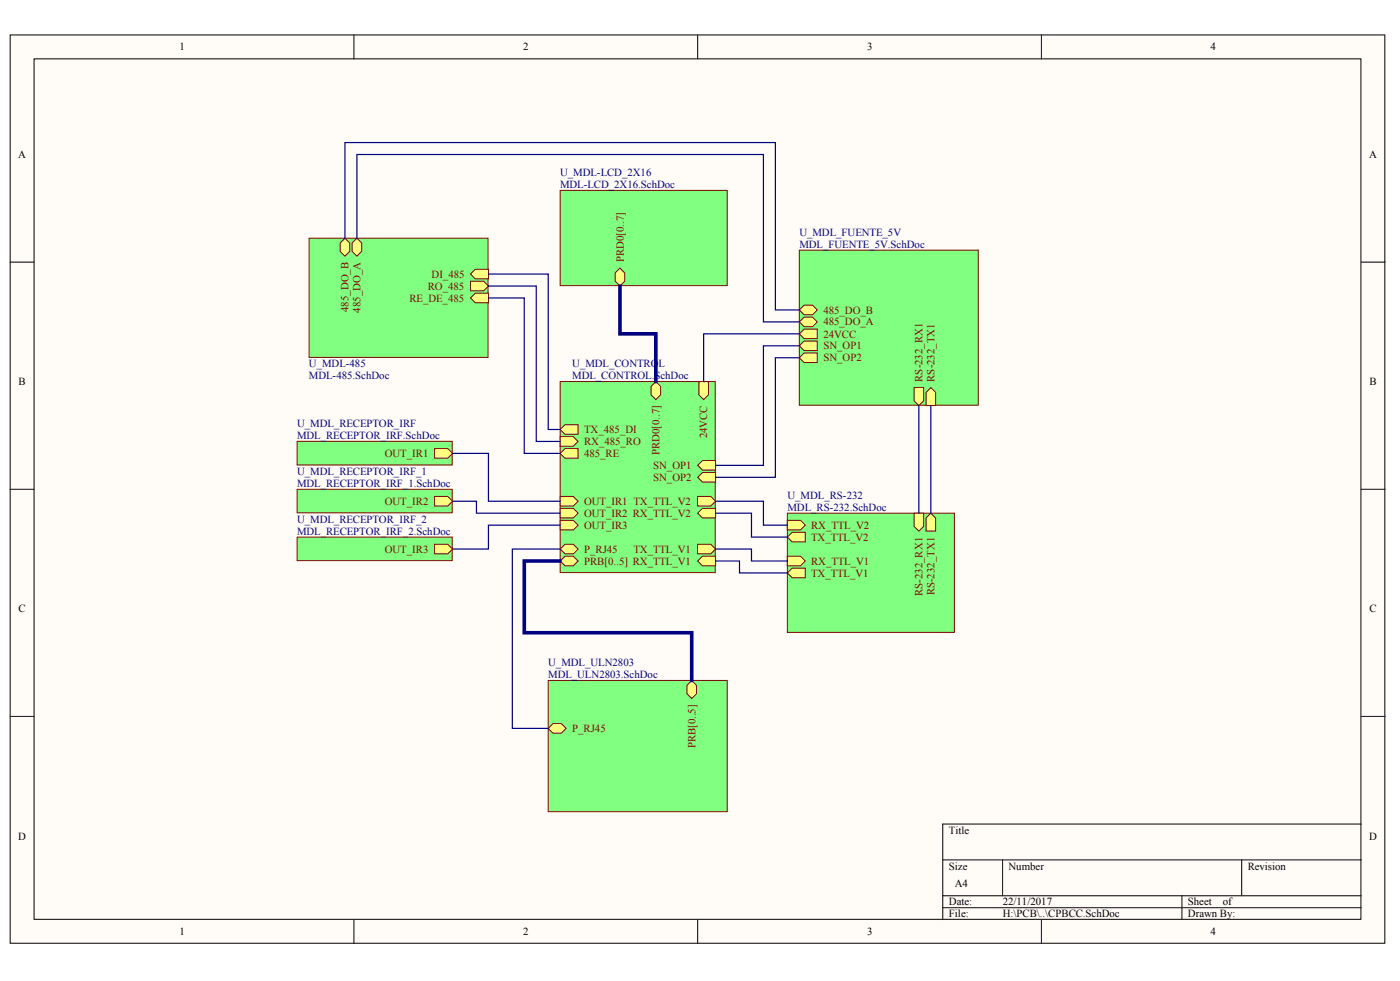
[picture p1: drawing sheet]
<svg xmlns="http://www.w3.org/2000/svg" width="291mm" height="204mm" viewBox="0 0 291 204" stroke-linecap="round" stroke-linejoin="round" font-family="sans-serif">
<g fill="#fffcf8" stroke="#000" stroke-width=".21">
<path d="M2.1 7.3h285.8v188.8h-285.8z"/>
<path d="M7.1 12.2h275.8v178.9h-275.8z"/>
</g>
<g fill="none" stroke="#000" stroke-width=".21">
<path d="M73.6 7.3v4.9M145 7.3v4.9M216.5 7.3v4.9M2.1 54.5h5M283 54.5h5M2.1 101.7h5M283 101.7h5M2.1 148.9h5M283 148.9h5M196 178.7h87M208.4 178.7v7.5M258.1 178.7v7.5"/>
<path d="M283 171.3h-87v19.9M73.6 191.2v4.9M145 191.2v4.9M196 186.2h87M196 188.7h87M216.5 191.2v4.9M245.7 186.2v5"/>
</g>
<path d="M116.5 79.3h32.2v39.7h-32.2z" fill="#80ff80" stroke="#800000" stroke-width=".21"/>
<g fill="#ffff80" stroke="#800000" stroke-width=".21">
<path d="M135.3 80.3l1-1 1 1v1.8l-1 1-1-1z" fill-rule="evenodd"/>
<path d="M145 103.2h2.8l1 1-1 1h-2.8z" fill-rule="evenodd"/>
<path d="M145 106.7l1-1h2.8v2h-2.8z" fill-rule="evenodd"/>
<path d="M116.5 89.3l.9-1h2.8v2h-2.8z" fill-rule="evenodd"/>
<path d="M116.5 90.8h2.7l1 1-1 1h-2.7z" fill-rule="evenodd"/>
<path d="M116.5 94.2l.9-1h2.8v2h-2.8z" fill-rule="evenodd"/>
<path d="M145 113.1h2.8l1 1-1 1h-2.8z" fill-rule="evenodd"/>
<path d="M145 116.6l1-1h2.8v2h-2.8z" fill-rule="evenodd"/>
<path d="M145 96.7l1-1h2.8v2h-2.8z" fill-rule="evenodd"/>
<path d="M145 99.2l1-1h2.8v2h-2.8z" fill-rule="evenodd"/>
<path d="M116.5 116.6l.9-1h1.8l1 1-1 1h-1.8z" fill-rule="evenodd"/>
<path d="M116.5 103.2h2.7l1 1-1 1h-2.7z" fill-rule="evenodd"/>
<path d="M116.5 105.7h2.7l1 1-1 1h-2.7z" fill-rule="evenodd"/>
<path d="M116.5 108.2h2.7l1 1-1 .9h-2.7z" fill-rule="evenodd"/>
<path d="M145.3 79.3h2v2.8l-1 1-1-1z" fill-rule="evenodd"/>
<path d="M116.5 114.1l.9-1h1.8l1 1-1 1h-1.8z" fill-rule="evenodd"/>
</g>
<path d="M64.3 49.5h37.2v24.8h-37.2z" fill="#80ff80" stroke="#800000" stroke-width=".21"/>
<g fill="#ffff80" stroke="#800000" stroke-width=".21">
<path d="M97.8 58.5h2.7l1 1-1 .9h-2.7z" fill-rule="evenodd"/>
<path d="M97.8 61.9l1-1h2.7v2h-2.7z" fill-rule="evenodd"/>
<path d="M97.8 57l1-1h2.7v2h-2.7z" fill-rule="evenodd"/>
<path d="M70.7 50.5l1-1 1 1v1.7l-1 1-1-1z" fill-rule="evenodd"/>
<path d="M73.2 50.5l1-1 1 1v1.7l-1 1-1-1z" fill-rule="evenodd"/>
</g>
<path d="M166.2 52h37.2v32.2h-37.2z" fill="#80ff80" stroke="#800000" stroke-width=".21"/>
<g fill="#ffff80" stroke="#800000" stroke-width=".21">
<path d="M166.2 66.9l1-1h1.7l1 1-1 1h-1.7z" fill-rule="evenodd"/>
<path d="M166.2 74.4l1-1h2.7v2h-2.7z" fill-rule="evenodd"/>
<path d="M166.2 71.9l1-1h2.7v2h-2.7z" fill-rule="evenodd"/>
<path d="M190 80.6h2v2.7l-1 1-1-1z" fill-rule="evenodd"/>
<path d="M192.5 81.6l1-1 1 1v2.7h-2z" fill-rule="evenodd"/>
<path d="M166.2 64.4l1-1h1.7l1 1-1 1h-1.7z" fill-rule="evenodd"/>
<path d="M166.2 69.4l1-1h2.7v2h-2.7z" fill-rule="evenodd"/>
</g>
<path d="M61.8 91.7h32.2v5h-32.2z" fill="#80ff80" stroke="#800000" stroke-width=".21"/>
<path d="M90.4 93.2h2.7l1 1-1 1h-2.7z" fill-rule="evenodd" fill="#ffff80" stroke="#800000" stroke-width=".21"/>
<path d="M163.7 106.7h34.7v24.7h-34.7z" fill="#80ff80" stroke="#800000" stroke-width=".21"/>
<g fill="#ffff80" stroke="#800000" stroke-width=".21">
<path d="M163.7 111.6l1-1h2.7v2h-2.7z" fill-rule="evenodd"/>
<path d="M163.7 108.2h2.7l1 1-1 .9h-2.7z" fill-rule="evenodd"/>
<path d="M190 106.7h2v2.7l-1 1-1-1z" fill-rule="evenodd"/>
<path d="M192.5 107.7l1-1 1 1v2.7h-2z" fill-rule="evenodd"/>
<path d="M163.7 119.1l1-1h2.7v2h-2.7z" fill-rule="evenodd"/>
<path d="M163.7 115.6h2.7l1 1-1 1h-2.7z" fill-rule="evenodd"/>
</g>
<path d="M114 141.4h37.2v27.3h-37.2z" fill="#80ff80" stroke="#800000" stroke-width=".21"/>
<g fill="#ffff80" stroke="#800000" stroke-width=".21">
<path d="M142.8 142.5l1-1 1 1v1.7l-1 1-1-1z" fill-rule="evenodd"/>
<path d="M114 151.4l1-1h1.7l1 1-1 1h-1.7z" fill-rule="evenodd"/>
</g>
<path d="M116.5 39.6h34.7v19.8h-34.7z" fill="#80ff80" stroke="#800000" stroke-width=".21"/>
<path d="M127.9 56.7l1-1 1 1v1.8l-1 1-1-1z" fill-rule="evenodd" fill="#ffff80" stroke="#800000" stroke-width=".21"/>
<path d="M128.9 59.5v9.9h7.4v9.9M116.5 116.6h-7.5v14.9h34.8v10" fill="none" stroke="#000080" stroke-width=".75"/>
<g fill="none" stroke="#000080" stroke-width=".25">
<path d="M71.7 49.5v-19.9h89.5v34.8h5M74.2 49.5v-17.4h84.5v34.8h7.5M101.5 57h12.5v32.3h2.5M101.5 59.5h10v32.3h5M101.5 61.9h7.5v32.3h7.5M166.2 71.9h-7.5v24.8h-9.9M166.2 74.4h-5v24.8h-12.4M166.2 69.4h-19.9v9.9M94.1 94.2h7.4v10h15M191 84.3v22.4M193.5 84.3v22.4M148.8 104.2h9.9v5h5"/>
<path d="M148.8 106.7h7.4v4.9h7.5M148.8 114.1h7.4v2.5h7.5M148.8 116.6h4.9v2.5h10"/>
</g>
<path d="M61.8 101.7h32.2v4.9h-32.2z" fill="#80ff80" stroke="#800000" stroke-width=".21"/>
<path d="M90.4 103.2h2.7l1 1-1 1h-2.7z" fill-rule="evenodd" fill="#ffff80" stroke="#800000" stroke-width=".21"/>
<path d="M94.1 104.2h5v2.5h17.4M116.5 109.2h-15v4.9h-7.4" fill="none" stroke="#000080" stroke-width=".25"/>
<path d="M61.8 111.6h32.2v4.9h-32.2z" fill="#80ff80" stroke="#800000" stroke-width=".21"/>
<path d="M90.4 113.1h2.7l1 1-1 1h-2.7z" fill-rule="evenodd" fill="#ffff80" stroke="#800000" stroke-width=".21"/>
<path d="M116.5 114.1h-10v37.3h7.5" fill="none" stroke="#000080" stroke-width=".25"/>
<g font-size="2.3">
<text x="37.3" y="10.5">1</text>
<text x="108.8" y="10.5">2</text>
<text x="180.2" y="10.5">3</text>
<text x="251.6" y="10.5">4</text>
<text x="3.8" y="32.9">A</text>
<text x="284.6" y="32.9">A</text>
<text x="3.9" y="80.1">B</text>
<text x="284.7" y="80.1">B</text>
<text x="3.9" y="127.3">C</text>
<text x="284.7" y="127.3">C</text>
<text x="197.3" y="173.3">Title</text>
<text x="3.8" y="174.5">D</text>
<text x="284.6" y="174.5">D</text>
<text x="197.3" y="180.7">Size</text>
<text x="198.5" y="184.5">A4</text>
<text x="209.6" y="180.7">Number</text>
<text x="259.4" y="180.7">Revision</text>
<text x="197.3" y="188.2">Date:</text>
<text x="197.3" y="190.6">File:</text>
<text x="208.5" y="188.2">22/11/2017</text>
<text x="208.5" y="190.6">H:\PCB\..\CPBCC.SchDoc</text>
<text x="246.9" y="188.2">Sheet</text>
<text x="246.9" y="190.6">Drawn By:</text>
<text x="254.2" y="188.2">of</text>
<text x="37.3" y="194.4">1</text>
<text x="108.8" y="194.4">2</text>
<text x="180.2" y="194.4">3</text>
<text x="251.6" y="194.4">4</text>
</g>
<g font-size="2.3" fill="#000080">
<text x="116.4" y="36.6">U_MDL-LCD_2X16</text>
<text x="116.4" y="39.1">MDL-LCD_2X16.SchDoc</text>
<text x="166.2" y="49">U_MDL_FUENTE_5V</text>
<text x="166.2" y="51.5">MDL_FUENTE_5V.SchDoc</text>
<text x="64.2" y="76.4">U_MDL-485</text>
<text x="119" y="76.4">U_MDL_CONTROL</text>
<text x="64.2" y="78.8">MDL-485.SchDoc</text>
<text x="119" y="78.8">MDL_CONTROL.SchDoc</text>
<text x="61.8" y="88.8">U_MDL_RECEPTOR_IRF</text>
<text x="61.8" y="91.3">MDL_RECEPTOR_IRF.SchDoc</text>
<text x="61.8" y="98.7">U_MDL_RECEPTOR_IRF_1</text>
<text x="61.8" y="101.2">MDL_RECEPTOR_IRF_1.SchDoc</text>
<text x="163.7" y="103.7">U_MDL_RS-232</text>
<text x="163.7" y="106.2">MDL_RS-232.SchDoc</text>
<text x="61.8" y="108.6">U_MDL_RECEPTOR_IRF_2</text>
<text x="61.8" y="111.2">MDL_RECEPTOR_IRF_2.SchDoc</text>
<text x="114" y="138.5">U_MDL_ULN2803</text>
<text x="114" y="141">MDL_ULN2803.SchDoc</text>
</g>
<g font-size="2.3" fill="#800000">
<text x="89.7" y="57.7">DI_485</text>
<text x="129.7" y="54.5" transform="rotate(-90 129.7 54.5)">PRD0[0..7]</text>
<text x="72.5" y="64.8" transform="rotate(-90 72.5 64.8)">485_DO_B</text>
<text x="74.9" y="65" transform="rotate(-90 74.9 65)">485_DO_A</text>
<text x="85.1" y="62.7">RE_DE_485</text>
<text x="88.9" y="60.2">RO_485</text>
<text x="171.2" y="65.2">485_DO_B</text>
<text x="171.2" y="67.6">485_DO_A</text>
<text x="171.2" y="70.2">24VCC</text>
<text x="171.2" y="75.1">SN_OP2</text>
<text x="171.2" y="72.6">SN_OP1</text>
<text x="191.8" y="79.3" transform="rotate(-90 191.8 79.3)">RS-232_RX1</text>
<text x="194.2" y="79.3" transform="rotate(-90 194.2 79.3)">RS-232_TX1</text>
<text x="80" y="95">OUT_IR1</text>
<text x="121.4" y="90">TX_485_DI</text>
<text x="121.4" y="92.5">RX_485_RO</text>
<text x="121.4" y="95">485_RE</text>
<text x="137.1" y="94.7" transform="rotate(-90 137.1 94.7)">PRD0[0..7]</text>
<text x="147" y="91.1" transform="rotate(-90 147 91.1)">24VCC</text>
<text x="135.8" y="97.5">SN_OP1</text>
<text x="135.8" y="100">SN_OP2</text>
<text x="80" y="104.9">OUT_IR2</text>
<text x="121.4" y="104.9">OUT_IR1 TX_TTL_V2</text>
<text x="121.4" y="107.5">OUT_IR2 RX_TTL_V2</text>
<text x="121.4" y="109.9">OUT_IR3</text>
<text x="168.6" y="112.4">TX_TTL_V2</text>
<text x="168.6" y="109.9">RX_TTL_V2</text>
<text x="80" y="114.9">OUT_IR3</text>
<text x="121.4" y="117.4">PRB[0..5] RX_TTL_V1</text>
<text x="121.4" y="114.9">P_RJ45</text>
<text x="131.7" y="114.9">TX_TTL_V1</text>
<text x="168.6" y="119.8">TX_TTL_V1</text>
<text x="168.6" y="117.4">RX_TTL_V1</text>
<text x="191.8" y="123.8" transform="rotate(-90 191.8 123.8)">RS-232_RX1</text>
<text x="194.2" y="123.7" transform="rotate(-90 194.2 123.7)">RS-232_TX1</text>
<text x="119" y="152.2">P_RJ45</text>
<text x="144.6" y="155.6" transform="rotate(-90 144.6 155.6)">PRB[0..5]</text>
</g>
</svg>
